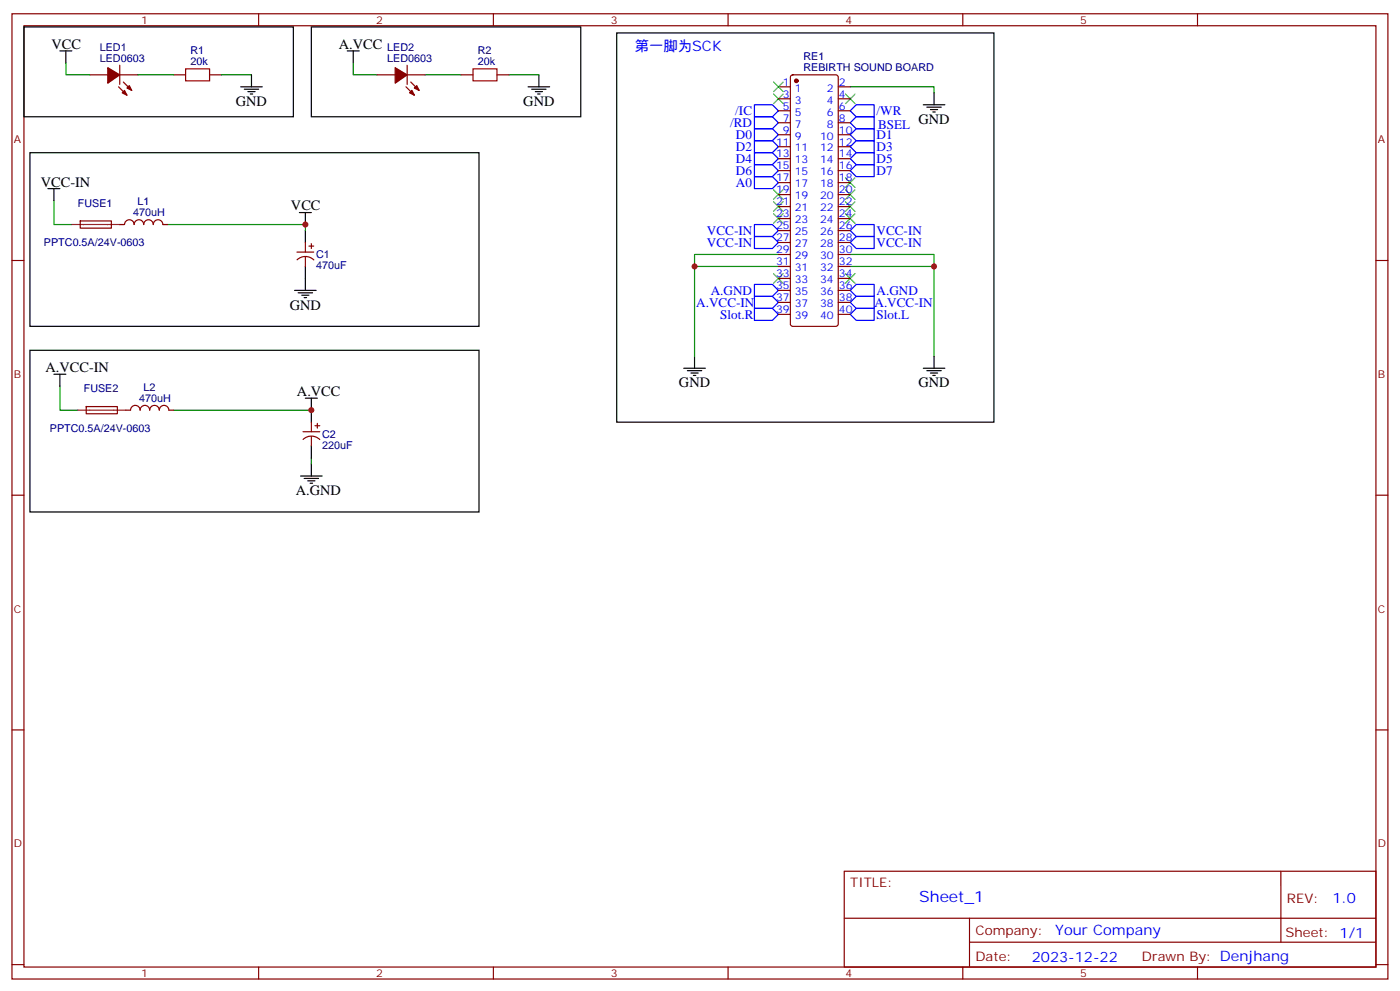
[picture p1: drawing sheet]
<svg xmlns="http://www.w3.org/2000/svg" width="412mm" height="292mm" viewBox="0 0 412 292" stroke-linecap="round" stroke-linejoin="round" font-family="sans-serif">
<g fill="none" stroke="#870000" stroke-width=".35">
<path d="M3.5 4.1h405.4v284.3h-405.4zM7.1 7.6h398.2v277.3h-398.2zM35.3 19.2v5.7M76.2 4.1v3.5M119.9 19.2v5.7M145.3 4.1v3.5M214.5 4.1v3.5M283.6 4.1v3.5M352.8 4.1v3.5M26.5 22h5.2M34.9 25.6l2.5 2.4M35.3 22h5.3"/>
<path d="M36.3 24.2l2.5 2.4M51.2 22h3.5M61.7 22h3.6M111.1 22h5.3M119.6 25.6l2.5 2.4M119.9 22h5.3M121 24.2l2.5 2.4M135.8 22h3.5M146.4 22h3.5M229.3 25.6h3.5M229.3 29.1h3.5M229.3 32.6h3.5"/>
<path d="M229.3 36.2h3.5M229.3 39.7h3.5M233.1 22.3l.4-.3h12.7l.5 .3 .2 .5v72.6l-.2 .5-.5 .2h-12.7l-.5-.2-.2-.5v-72.6zM246.9 25.6h3.6M246.9 29.1h3.6M246.9 32.6h3.6M246.9 36.2h3.6M246.9 39.7h3.6M229.3 43.2h3.5M229.3 46.7h3.5M229.3 50.3h3.5M229.3 53.8h3.5"/>
<path d="M229.3 57.3h3.5M246.9 43.2h3.6M246.9 46.7h3.6M246.9 50.3h3.6M246.9 53.8h3.6M246.9 57.3h3.6M3.5 76.7h3.6M23.6 65.1h9.2v2.1h-9.1zM35.3 66.1h1.4a1.41 1.41 0 0 1 1.4-1.4 1.41 1.41 0 0 1 1.4 1.5 1.41 1.41 0 0 1 1.4-1.5 1.41 1.41 0 0 1 1.4 1.5 1.41 1.41 0 0 1 1.4-1.5 1.41 1.41 0 0 1 1.5 1.5 1.41 1.41 0 0 1 1.4-1.5 1.41 1.41 0 0 1 1.4 1.5l1.4-.1M87.5 74.3h4.9M87.5 76.5a3.5 3.5 0 0 1 4.9 .1M90 71.4v2.9"/>
<path d="M90 75.7v2.8M91 72.5h1.4M91.7 71.8v1.4M229.3 78.5h3.5M229.3 75h3.5M229.3 71.4h3.5M229.3 67.9h3.5M229.3 64.4h3.5M229.3 60.9h3.5M246.9 78.5h3.6M246.9 75h3.6M246.9 71.4h3.6"/>
<path d="M246.9 67.9h3.6M246.9 64.4h3.6M246.9 60.9h3.6M405.3 76.7h3.6M229.3 92.6h3.5M229.3 89.1h3.5M229.3 85.5h3.5M229.3 82h3.5M246.9 92.6h3.6M246.9 89.1h3.6M246.9 85.5h3.6M246.9 82h3.6"/>
<path d="M25.4 119.8h9.1l.1 2-9.2 .1zM37 120.8h1.5M38.5 120.8a1.41 1.41 0 0 1 1.4-1.4 1.41 1.41 0 0 1 1.4 1.4M41.3 120.8a1.41 1.41 0 0 1 1.4-1.4 1.41 1.41 0 0 1 1.4 1.4M44.1 120.8a1.41 1.41 0 0 1 1.4-1.4 1.41 1.41 0 0 1 1.4 1.4M46.9 120.8a1.41 1.41 0 0 1 1.4-1.4 1.41 1.41 0 0 1 1.4 1.4h1.5M89.3 127.2h4.9M89.3 129.4a3.5 3.5 0 0 1 4.9 .1M91.7 124.4v2.8M91.7 128.6v2.8M92.8 125.4h1.4M93.5 124.7v1.4"/>
<path d="M3.5 145.9h3.6M405.3 145.9h3.6M3.5 215h3.6M405.3 215h3.6M248.7 256.6h156.6v28.3h-156.6zM377.3 256.7v20.8M248.7 270.5h156.5M285.6 277.5h119.6M285.6 270.5v14.1M3.5 284.2h3.6M76.2 284.9v3.5M145.3 284.9v3.5"/>
<path d="M214.5 284.9v3.5M283.6 284.9v3.5M352.8 284.9v3.5M405.3 284.2h3.6"/>
</g>
<g fill="none" stroke="#000" stroke-width=".35">
<path d="M7.1 7.9h79.3v26.5h-79.3zM17.6 15h3.6M19.4 15v3.5M91.7 7.9h79.4v26.5h-79.4zM102.3 15h3.5M104.1 15v3.5M181.7 9.7h111.1v114.7h-111.1zM70.9 25.6h6.4M72 26.3h4.2M73 27h2.1M73.7 27.7h.7M74.1 22v3.6"/>
<path d="M155.6 25.6h6.3M156.6 26.3h4.3M157.7 27h2.1M158.4 27.7h.7M158.7 22v3.6M272 30.9h6.3M273 31.6h4.3M274.1 32.3h2.1M274.8 33h.7M275.2 27.3v3.6M8.8 45h132.3v51.1h-132.3zM14.1 55.6h3.5"/>
<path d="M15.9 55.6v3.5M88.2 62.6h3.5M90 62.6v3.5M90 67.9v3.5M90 78.5v7M86.8 85.5h6.3M87.8 86.3h4.3M88.9 87h2.1M89.6 87.7h.7M8.8 103.2h132.3v47.6h-132.3zM15.9 110.2h3.5M17.6 110.2v3.6"/>
<path d="M90 117.3h3.5M91.7 117.3v7.1M201.4 108.5h6.4M202.5 109.2h4.2M203.6 109.9h2.1M204.3 110.6h.7M204.6 105v3.5M272 108.5h6.3M273 109.2h4.3M274.1 109.9h2.1M274.8 110.6h.7M275.2 105v3.5"/>
<path d="M91.7 131.4v3.5M91.7 136.7v3.5M88.5 140.2h6.4M89.6 140.9h4.2M90.7 141.6h2.1M91.4 142.3h.7"/>
</g>
<g fill="none" stroke="#008700" stroke-width=".35">
<path d="M19.4 18.5v3.5h7.1M104.1 18.5v3.5h7M40.6 22h10.6M65.3 22h8.8M125.2 22h10.6M149.9 22h8.8M250.5 25.6h24.7v1.7M15.9 59.1v7h5.3M49.4 66.1h40.6v1.8M204.6 78.5h24.7M229.3 75h-24.7v30M250.5 78.5h24.7"/>
<path d="M250.5 75h24.7v30M17.6 113.8v7h5.3M51.2 120.8h40.5M91.7 134.9v1.8"/>
</g>
<path d="M54.7 20.3h7v3.5h-7zM139.3 20.3h7.1v3.5h-7.1z" fill="none" stroke="#a10000" stroke-width=".35"/>
<g fill="#870000" stroke="#870000" stroke-width=".35">
<path d="M116.4 19.9l3.5 2.1-3.5 2.5z"/>
<path d="M120.6 27.3l.8-.7 .7 1.4z"/>
<path d="M122.8 25.2l.7 1.4-1.4-.7z"/>
<path d="M31.7 19.9l3.6 2.1-3.6 2.5z"/>
<path d="M36.7 26.6l.7 1.4-1.4-.7z"/>
<path d="M38.1 25.2l.7 1.4-1.4-.7z"/>
<circle cx="234.6" cy="23.8" r=".53"/>
</g>
<path d="M21.2 66.1h14.1M22.9 120.8h14.1" fill="none" stroke="#8c2424" stroke-width=".35"/>
<g fill="none" stroke="#00f" stroke-width=".35">
<path d="M222.2 30.9h5.3l1.8 1.7-1.8 1.8h-5.3zM222.2 34.4h5.3l1.8 1.8-1.8 1.7h-5.3zM222.2 37.9h5.3l1.8 1.8-1.8 1.8h-5.3zM252.2 34.4h5.3v3.5h-5.3l-1.7-1.7zM252.2 30.9h5.3v3.5h-5.3l-1.7-1.8zM252.2 37.9h5.3v3.6h-5.3l-1.7-1.8zM222.2 41.5h5.3l1.8 1.7-1.8 1.8h-5.3zM222.2 45h5.3l1.8 1.7-1.8 1.8h-5.3zM222.2 48.5h5.3l1.8 1.8-1.8 1.7h-5.3zM222.2 52h5.3l1.8 1.8-1.8 1.8h-5.3zM252.2 41.5h5.3v3.5h-5.3l-1.7-1.8zM252.2 45h5.3v3.5h-5.3l-1.7-1.8z"/>
<path d="M252.2 48.5h5.3v3.5h-5.3l-1.7-1.7zM222.2 66.1h5.3l1.8 1.8-1.8 1.8h-5.3zM222.2 69.7h5.3l1.8 1.7-1.8 1.8h-5.3zM252.2 66.1h5.3v3.6h-5.3l-1.7-1.8zM252.2 69.7h5.3v3.5h-5.3l-1.7-1.8zM222.2 83.8h5.3l1.8 1.7-1.8 1.8h-5.3zM222.2 87.3h5.3l1.8 1.8-1.8 1.7h-5.3zM222.2 90.8h5.3l1.8 1.8-1.8 1.8h-5.3zM250.5 92.6l1.7-1.8h5.3v3.6h-5.3zM250.5 89.1l1.7-1.8h5.3v3.5h-5.3zM252.2 83.8h5.3v3.5h-5.3l-1.7-1.8z"/>
</g>
<g fill="none" stroke="#3c3" stroke-width=".35">
<path d="M227.9 27.7l2.8 2.8M227.9 24.2l2.8 2.8M230.7 27.7l-2.8 2.8M230.7 24.2l-2.8 2.8M249.1 27.7l2.8 2.8M251.9 27.7l-2.8 2.8M227.9 55.9l2.8 2.8M227.9 59.4l2.8 2.9M230.7 55.9l-2.8 2.8M230.7 59.4l-2.8 2.9M249.1 55.9l2.8 2.8M249.1 59.4l2.8 2.9"/>
<path d="M249.1 52.4l2.8 2.8M251.9 55.9l-2.8 2.8M251.9 59.4l-2.8 2.9M251.9 52.4l-2.8 2.8M227.9 63l2.8 2.8M230.7 63l-2.8 2.8M249.1 63l2.8 2.8M251.9 63l-2.8 2.8M227.9 80.6l2.8 2.8M230.7 80.6l-2.8 2.8M249.1 80.6l2.8 2.8M251.9 80.6l-2.8 2.8"/>
</g>
<g fill="#c00">
<circle cx="91.7" cy="120.8" r=".88"/>
<circle cx="90" cy="66.1" r=".88"/>
<circle cx="204.6" cy="78.5" r=".88"/>
<circle cx="275.2" cy="78.5" r=".88"/>
</g>
<text font-size="4.6" fill="#00f" x="270.8" y="265.7">Sheet_1</text>
<g font-size="4.2">
<text x="15.2" y="14.3">VCC</text>
<text x="99.8" y="14.3">A.VCC</text>
<text x="69.5" y="31.2">GND</text>
<text x="154.2" y="31.2">GND</text>
<text x="270.6" y="36.5">GND</text>
<text x="12" y="55.2">VCC-IN</text>
<text x="85.7" y="61.9">VCC</text>
<text x="85.4" y="91.2">GND</text>
<text x="13.4" y="109.5">A.VCC-IN</text>
<text x="87.5" y="116.6">A.VCC</text>
<text x="200" y="114.1">GND</text>
<text x="270.6" y="114.1">GND</text>
<text x="87.1" y="145.9">A.GND</text>
</g>
<g font-size="4.2" fill="#00f">
<text x="187" y="15">第一脚为SCK</text>
<text x="392.5" y="265.9">1.0</text>
<text x="310.9" y="275.5">Your Company</text>
<text x="304" y="283.3">2023-12-22</text>
</g>
<g font-size="3.9" fill="#00f">
<text x="216.6" y="33.9">/IC</text>
<text x="258.2" y="33.9">/WR</text>
<text x="215.1" y="37.4">/RD</text>
<text x="216.8" y="40.9">D0</text>
<text x="258.2" y="40.9">D1</text>
<text x="258.7" y="37.9">BSEL</text>
<text x="216.8" y="44.4">D2</text>
<text x="216.8" y="47.9">D4</text>
<text x="258.2" y="44.4">D3</text>
<text x="258.2" y="47.9">D5</text>
<text x="216.8" y="51.4">D6</text>
<text x="258.2" y="51.4">D7</text>
<text x="216.8" y="55">A0</text>
<text x="208.3" y="69.2">VCC-IN</text>
<text x="258.2" y="69.2">VCC-IN</text>
<text x="208.3" y="72.7">VCC-IN</text>
<text x="258.2" y="72.7">VCC-IN</text>
<text x="209.4" y="86.8">A.GND</text>
<text x="258.2" y="86.8">A.GND</text>
<text x="205.1" y="90.3">A.VCC-IN</text>
<text x="212.2" y="93.9">Slot.R</text>
<text x="257.6" y="90.3">A.VCC-IN</text>
<text x="258.2" y="93.9">Slot.L</text>
</g>
<g font-size="3.9" fill="#800">
<text x="250.5" y="261.2">TITLE:</text>
<text x="379.1" y="265.9">REV:</text>
<text x="287.4" y="275.4">Company:</text>
<text x="378.7" y="276">Sheet: 1/1</text>
<text x="287.4" y="283.1">Date:</text>
<text x="336.4" y="283.2">Drawn By: Denjhang</text>
</g>
<g font-size="3.2" fill="#800">
<text x="41.6" y="7.1">1</text>
<text x="110.8" y="7.1">2</text>
<text x="179.9" y="7.1">3</text>
<text x="249.1" y="7.1">4</text>
<text x="318.2" y="7.1">5</text>
<text x="4.1" y="42.2">A</text>
<text x="405.9" y="42.2">A</text>
<text x="4.1" y="111.3">B</text>
<text x="405.9" y="111.3">B</text>
<text x="4.1" y="180.4">C</text>
<text x="405.9" y="180.4">C</text>
<text x="4.1" y="249.6">D</text>
<text x="405.9" y="249.6">D</text>
<text x="41.6" y="287.9">1</text>
<text x="110.8" y="287.9">2</text>
<text x="179.9" y="287.9">3</text>
<text x="249.1" y="287.9">4</text>
<text x="318.2" y="287.9">5</text>
</g>
<g font-size="3.2" fill="#000080">
<text x="29.4" y="15">LED1</text>
<text x="56.1" y="16.1">R1</text>
<text x="114.1" y="15">LED2</text>
<text x="140.8" y="16.1">R2</text>
<text x="236.7" y="17.8">RE1</text>
<text x="29.4" y="18.2">LED0603</text>
<text x="56.1" y="19.2">20k</text>
<text x="114.1" y="18.2">LED0603</text>
<text x="140.8" y="19.2">20k</text>
<text x="236.7" y="20.9">REBIRTH SOUND BOARD</text>
<text x="22.9" y="60.9">FUSE1</text>
<text x="39.2" y="63.8">470uH</text>
<text x="40.5" y="60.5">L1</text>
<text x="12.9" y="72.6">PPTC0.5A/24V-0603</text>
<text x="93.1" y="76.1">C1</text>
<text x="93.1" y="79.3">470uF</text>
<text x="24.7" y="115.6">FUSE2</text>
<text x="41" y="118.4">470uH</text>
<text x="42.3" y="115.2">L2</text>
<text x="14.7" y="127.3">PPTC0.5A/24V-0603</text>
<text x="94.9" y="129">C2</text>
<text x="94.9" y="132.2">220uF</text>
</g>
<g font-size="3.2" fill="#00f">
<text x="230.6" y="25.2">1</text>
<text x="230.6" y="28.8">3</text>
<text x="234.1" y="27">1</text>
<text x="243.6" y="27">2</text>
<text x="247.1" y="28.8">4</text>
<text x="247.1" y="25.2">2</text>
<text x="230.6" y="32.3">5</text>
<text x="230.6" y="35.8">7</text>
<text x="234.1" y="30.5">3</text>
<text x="234.1" y="34">5</text>
<text x="243.6" y="34">6</text>
<text x="243.6" y="30.5">4</text>
<text x="247.1" y="35.8">8</text>
<text x="247.1" y="32.3">6</text>
<text x="230.6" y="39.3">9</text>
<text x="234.1" y="37.6">7</text>
<text x="234.1" y="41.1">9</text>
<text x="241.6" y="41.1">10</text>
<text x="243.6" y="37.6">8</text>
<text x="247.1" y="39.3">10</text>
<text x="228.6" y="42.9">11</text>
<text x="228.6" y="46.4">13</text>
<text x="234.1" y="44.6">11</text>
<text x="241.6" y="44.6">12</text>
<text x="247.1" y="46.4">14</text>
<text x="247.1" y="42.9">12</text>
<text x="228.6" y="49.9">15</text>
<text x="228.6" y="53.4">17</text>
<text x="234.1" y="48.2">13</text>
<text x="234.1" y="51.7">15</text>
<text x="241.6" y="51.7">16</text>
<text x="241.6" y="48.2">14</text>
<text x="247.1" y="53.4">18</text>
<text x="247.1" y="49.9">16</text>
<text x="228.6" y="57">19</text>
<text x="234.1" y="55.2">17</text>
<text x="234.1" y="58.7">19</text>
<text x="241.6" y="58.7">20</text>
<text x="241.6" y="55.2">18</text>
<text x="247.1" y="57">20</text>
<text x="228.6" y="60.5">21</text>
<text x="228.6" y="64">23</text>
<text x="234.1" y="62.3">21</text>
<text x="234.1" y="65.8">23</text>
<text x="241.6" y="65.8">24</text>
<text x="241.6" y="62.3">22</text>
<text x="247.1" y="64">24</text>
<text x="247.1" y="60.5">22</text>
<text x="228.6" y="67.6">25</text>
<text x="228.6" y="71.1">27</text>
<text x="234.1" y="69.3">25</text>
<text x="241.6" y="69.3">26</text>
<text x="247.1" y="71.1">28</text>
<text x="247.1" y="67.6">26</text>
<text x="228.6" y="74.6">29</text>
<text x="234.1" y="72.8">27</text>
<text x="234.1" y="76.4">29</text>
<text x="241.6" y="76.4">30</text>
<text x="241.6" y="72.8">28</text>
<text x="247.1" y="74.6">30</text>
<text x="228.6" y="78.1">31</text>
<text x="228.6" y="81.7">33</text>
<text x="234.1" y="79.9">31</text>
<text x="234.1" y="83.4">33</text>
<text x="241.6" y="83.4">34</text>
<text x="241.6" y="79.9">32</text>
<text x="247.1" y="81.7">34</text>
<text x="247.1" y="78.1">32</text>
<text x="228.6" y="85.2">35</text>
<text x="228.6" y="88.7">37</text>
<text x="234.1" y="87">35</text>
<text x="241.6" y="87">36</text>
<text x="247.1" y="88.7">38</text>
<text x="247.1" y="85.2">36</text>
<text x="228.6" y="92.3">39</text>
<text x="234.1" y="90.5">37</text>
<text x="234.1" y="94">39</text>
<text x="241.6" y="94">40</text>
<text x="241.6" y="90.5">38</text>
<text x="247.1" y="92.3">40</text>
</g>
</svg>
